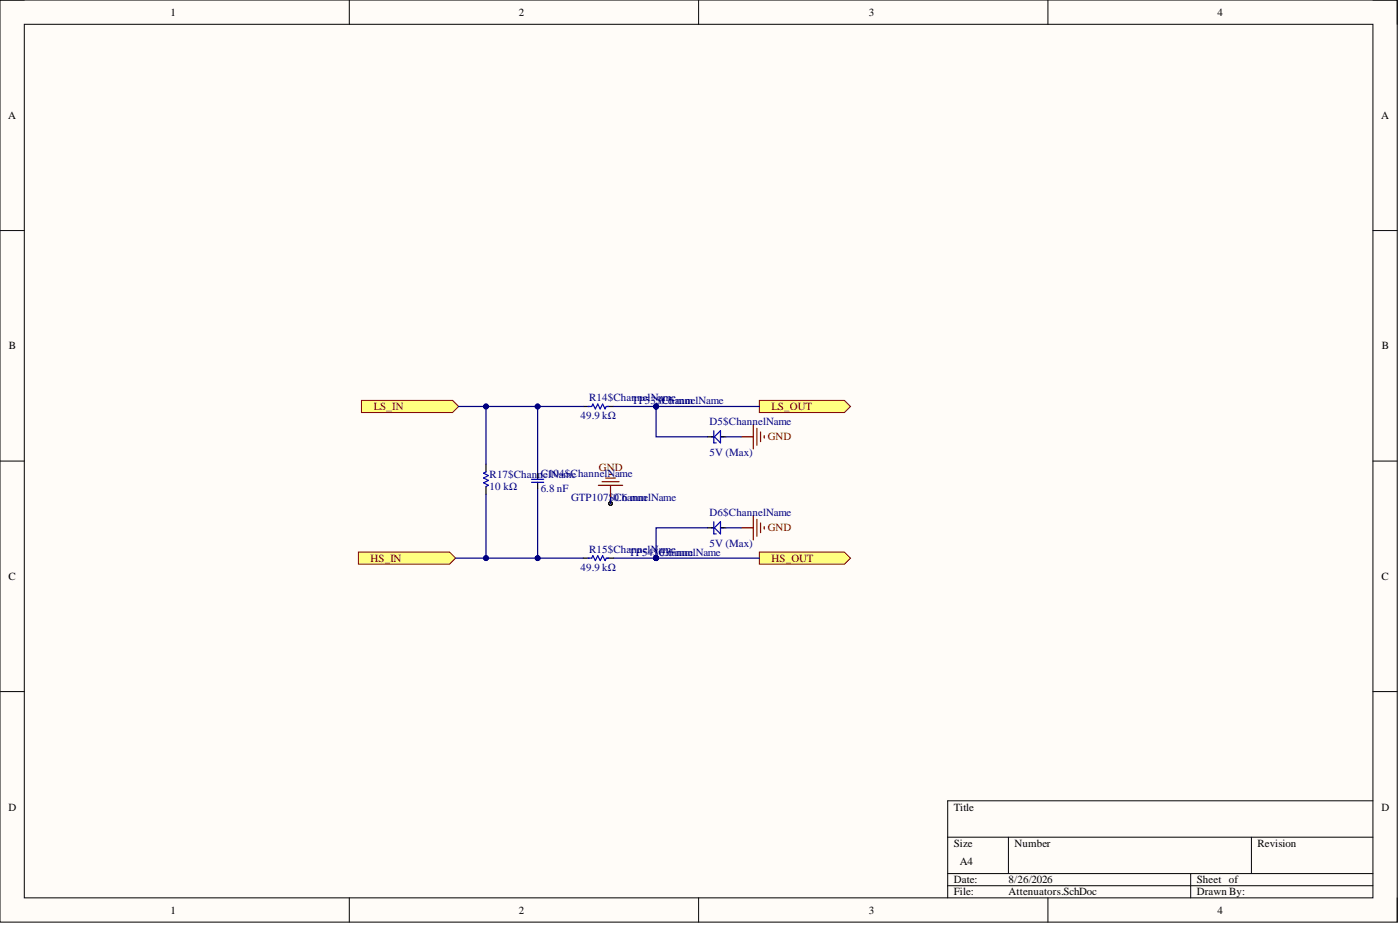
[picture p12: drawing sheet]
<svg xmlns="http://www.w3.org/2000/svg" width="292mm" height="193mm" viewBox="0 0 292 193" stroke-linecap="round" stroke-linejoin="round" font-family="sans-serif">
<path d="M0 0h291.5v192.4h-291.5z" fill-rule="evenodd" fill="#fffcf8"/>
<path d="M0 0h291.5v192.4h-291.5z" fill="none" stroke="#000" stroke-width=".21"/>
<path d="M5.1 5.1h281.4v182.2h-281.4z" fill-rule="evenodd" fill="#fffcf8"/>
<g fill="none" stroke="#000" stroke-width=".21">
<path d="M0 0h5.1M5.1 5.1h281.4v182.2h-281.4zM72.9 0v5.1M145.8 0v5.1M218.6 0v5.1M286.5 0h5v5.1M0 48.1h5.1M286.5 48.1h5M0 96.2h5.1M286.5 96.2h5M0 144.3h5.1M286.5 144.3h5"/>
<path d="M197.7 174.7h88.8M210.4 174.7v7.5M261.1 174.7v7.5M286.5 167.1h-88.8v20.2M72.9 187.3v5.1M145.8 187.3v5.1M197.7 182.2h88.8M197.7 184.8h88.8M218.6 187.3v5.1M248.4 182.2v5.1M291.5 187.3v5.1"/>
</g>
<path d="M74.8 115.2h19l1.3 1.2-1.3 1.3h-19z" fill-rule="evenodd" fill="#ffff80"/>
<path d="M74.8 115.2h19l1.3 1.2-1.3 1.3h-19z" fill="none" stroke="#800000" stroke-width=".21"/>
<path d="M75.4 83.5h19l1.3 1.3-1.3 1.3h-19z" fill-rule="evenodd" fill="#ffff80"/>
<path d="M75.4 83.5h19l1.3 1.3-1.3 1.3h-19z" fill="none" stroke="#800000" stroke-width=".21"/>
<path d="M158.4 115.2h17.8l1.2 1.2-1.2 1.3h-17.8z" fill-rule="evenodd" fill="#ffff80"/>
<path d="M158.4 115.2h17.8l1.2 1.2-1.2 1.3h-17.8z" fill="none" stroke="#800000" stroke-width=".21"/>
<path d="M158.4 83.5h17.8l1.2 1.3-1.2 1.3h-17.8z" fill-rule="evenodd" fill="#ffff80"/>
<path d="M158.4 83.5h17.8l1.2 1.3-1.2 1.3h-17.8z" fill="none" stroke="#800000" stroke-width=".21"/>
<path d="M154.6 91.1h2.6M157.2 88.6v5.1M157.9 89.4v3.5M158.7 90.1v2M159.4 90.9v.5M154.6 110.1h2.6M157.2 107.6v5M157.9 108.3v3.6M158.7 109.1v2M159.4 109.9v.5" fill="none" stroke="#800000" stroke-width=".25"/>
<circle cx="136.9" cy="84.8" r=".51" fill="#000080"/>
<circle cx="136.9" cy="84.8" r=".51" fill="none" stroke="#000080" stroke-width=".21"/>
<circle cx="136.9" cy="84.8" r=".38" fill="none" stroke="#000" stroke-width=".25"/>
<circle cx="136.9" cy="84.8" r=".51" fill="#000080"/>
<circle cx="136.9" cy="84.8" r=".51" fill="none" stroke="#000080" stroke-width=".21"/>
<circle cx="136.9" cy="116.4" r=".51" fill="#000080"/>
<circle cx="136.9" cy="116.4" r=".51" fill="none" stroke="#000080" stroke-width=".21"/>
<circle cx="136.9" cy="116.4" r=".38" fill="none" stroke="#000" stroke-width=".25"/>
<circle cx="136.9" cy="116.4" r=".51" fill="#000080"/>
<circle cx="136.9" cy="116.4" r=".51" fill="none" stroke="#000080" stroke-width=".21"/>
<g fill="none" stroke="#000" stroke-width=".25">
<path d="M101.4 96.8v1.6M121.7 84.8h1.2M126.7 84.8h1.3M147.7 91.1h1M150.5 91.1h1M101.4 101.5v1.6M121.7 116.4h1.2M126.7 116.4h1.3M147.7 110.1h1M150.5 110.1h1"/>
<circle cx="127.4" cy="105" r=".38"/>
</g>
<path d="M126.4 99.7h2M127.1 99h.5M124.8 101.3h5.1M125.6 100.5h3.6M127.4 101.3v2.5" fill="none" stroke="#800000" stroke-width=".25"/>
<path d="M101.4 98.5l-.5 .2 1 .5-1 .5 1 .5-1 .5 1 .5-.5 .3M122.7 84.8h.8l.2-.5 .5 1 .5-1 .5 1 .5-1 .5 1 .3-.5h.5M148.4 91.1h.7M148.9 89.9v2.5h.5M149.1 91.1l1.2-1.2v2.5zM150.5 91.1h.6M122.7 116.4h.8l.2-.5 .5 1 .5-1 .5 1 .5-1 .5 1 .3-.5h.5M148.4 110.1h.7M148.9 108.8v2.6h.5M149.1 110.1l1.2-1.3v2.6zM150.5 110.1h.6" fill="none" stroke="#00f" stroke-width=".25"/>
<path d="M128 116.4h8.9" fill="none" stroke="#000080" stroke-width=".25"/>
<circle cx="136.9" cy="116.4" r=".51" fill="#000080"/>
<circle cx="136.9" cy="116.4" r=".51" fill="none" stroke="#000080" stroke-width=".21"/>
<path d="M136.9 116.4h21.5" fill="none" stroke="#000080" stroke-width=".25"/>
<circle cx="136.9" cy="116.4" r=".51" fill="#000080"/>
<circle cx="136.9" cy="116.4" r=".51" fill="none" stroke="#000080" stroke-width=".21"/>
<path d="M95.7 84.8h5.7" fill="none" stroke="#000080" stroke-width=".25"/>
<circle cx="101.4" cy="84.8" r=".51" fill="#000080"/>
<circle cx="101.4" cy="84.8" r=".51" fill="none" stroke="#000080" stroke-width=".21"/>
<path d="M112.2 84.8v13.9" fill="none" stroke="#000080" stroke-width=".25"/>
<circle cx="112.2" cy="84.8" r=".51" fill="#000080"/>
<circle cx="112.2" cy="84.8" r=".51" fill="none" stroke="#000080" stroke-width=".21"/>
<path d="M101.4 103.1v13.3" fill="none" stroke="#000080" stroke-width=".25"/>
<circle cx="101.4" cy="116.4" r=".51" fill="#000080"/>
<circle cx="101.4" cy="116.4" r=".51" fill="none" stroke="#000080" stroke-width=".21"/>
<path d="M112.2 101.9v14.5" fill="none" stroke="#000080" stroke-width=".25"/>
<circle cx="112.2" cy="116.4" r=".51" fill="#000080"/>
<circle cx="112.2" cy="116.4" r=".51" fill="none" stroke="#000080" stroke-width=".21"/>
<path d="M128 84.8h30.4" fill="none" stroke="#000080" stroke-width=".25"/>
<circle cx="136.9" cy="84.8" r=".51" fill="#000080"/>
<circle cx="136.9" cy="84.8" r=".51" fill="none" stroke="#000080" stroke-width=".21"/>
<path d="M147.7 110.1h-10.8v6.3" fill="none" stroke="#000080" stroke-width=".25"/>
<circle cx="136.9" cy="116.4" r=".51" fill="#000080"/>
<circle cx="136.9" cy="116.4" r=".51" fill="none" stroke="#000080" stroke-width=".21"/>
<path d="M136.9 84.8v6.3h10.8" fill="none" stroke="#000080" stroke-width=".25"/>
<circle cx="136.9" cy="84.8" r=".51" fill="#000080"/>
<circle cx="136.9" cy="84.8" r=".51" fill="none" stroke="#000080" stroke-width=".21"/>
<path d="M151.5 91.1h3.1M95.1 116.4h26.6M127.4 103.8v1.2M151.5 110.1h3.1" fill="none" stroke="#000080" stroke-width=".25"/>
<circle cx="101.4" cy="116.4" r=".51" fill="#000080"/>
<circle cx="101.4" cy="116.4" r=".51" fill="none" stroke="#000080" stroke-width=".21"/>
<circle cx="112.2" cy="116.4" r=".51" fill="#000080"/>
<circle cx="112.2" cy="116.4" r=".51" fill="none" stroke="#000080" stroke-width=".21"/>
<path d="M121.7 84.8h-20.3v12" fill="none" stroke="#000080" stroke-width=".25"/>
<circle cx="101.4" cy="84.8" r=".51" fill="#000080"/>
<circle cx="101.4" cy="84.8" r=".51" fill="none" stroke="#000080" stroke-width=".21"/>
<circle cx="112.2" cy="84.8" r=".51" fill="#000080"/>
<circle cx="112.2" cy="84.8" r=".51" fill="none" stroke="#000080" stroke-width=".21"/>
<path d="M112.2 98.7v1.3M112.2 100.6v1.3" fill="none" stroke="#000" stroke-width=".25"/>
<path d="M110.9 100h2.5M110.9 100.6h2.5" fill="none" stroke="#00f" stroke-width=".25"/>
<g font-size="2.3">
<text x="35.6" y="3.3">1</text>
<text x="108.2" y="3.3">2</text>
<text x="181.3" y="3.3">3</text>
<text x="254" y="3.3">4</text>
<text x="1.7" y="24.8">A</text>
<text x="288.1" y="24.8">A</text>
<text x="1.9" y="72.9">B</text>
<text x="288.3" y="72.9">B</text>
<text x="1.8" y="121">C</text>
<text x="288.2" y="121">C</text>
<text x="1.8" y="169.1">D</text>
<text x="199" y="169.1">Title</text>
<text x="288.2" y="169.1">D</text>
<text x="199" y="176.7">Size</text>
<text x="211.7" y="176.7">Number</text>
<text x="262.4" y="176.7">Revision</text>
<text x="199" y="184.3">Date:</text>
<text x="200.3" y="180.5">A4</text>
<text x="210.4" y="184.3">8/26/2026</text>
<text x="249.7" y="184.3">Sheet of</text>
<text x="35.6" y="190.6">1</text>
<text x="108.2" y="190.6">2</text>
<text x="181.3" y="190.6">3</text>
<text x="199" y="186.8">File:</text>
<text x="210.4" y="186.8">Attenuators.SchDoc</text>
<text x="249.7" y="186.8">Drawn By:</text>
<text x="254" y="190.6">4</text>
</g>
<g font-size="2.3" fill="#000080">
<text x="122.9" y="83.7">R14$ChannelName</text>
<text x="121.1" y="87.5">49.9 kΩ</text>
<text x="131.8" y="84.3">TP53$0ChannelName</text>
<text x="138.7" y="84.3">.6 mm</text>
<text x="148" y="88.8">D5$ChannelName</text>
<text x="148" y="95.1">5V (Max)</text>
<text x="102.2" y="99.6">R17$ChannC104$ChannelName</text>
<text x="113.3" y="99.6">elName</text>
<text x="102.2" y="102.2">10 kΩ</text>
<text x="112.8" y="102.7">6.8 nF</text>
<text x="119.1" y="104.5">GTP107$0ChannelName</text>
<text x="129.2" y="104.5">.6 mm</text>
<text x="148" y="107.7">D6$ChannelName</text>
<text x="121.1" y="119.1">49.9 kΩ</text>
<text x="122.9" y="115.3">R15$ChannelN</text>
<text x="131.2" y="115.9">TP54$</text>
<text x="137.4" y="115.3">ame</text>
<text x="137.5" y="115.9">ChannelName</text>
<text x="137.6" y="115.9">0.6 mm</text>
<text x="148" y="114.1">5V (Max)</text>
</g>
<g font-size="2.3" fill="#800000">
<text x="78" y="85.6">LS_IN</text>
<text x="161" y="85.6">LS_OUT</text>
<text x="160.2" y="91.9">GND</text>
<text x="125" y="98.2">GND</text>
<text x="160.2" y="110.9">GND</text>
<text x="77.3" y="117.2">HS_IN</text>
<text x="161" y="117.2">HS_OUT</text>
</g>
</svg>
